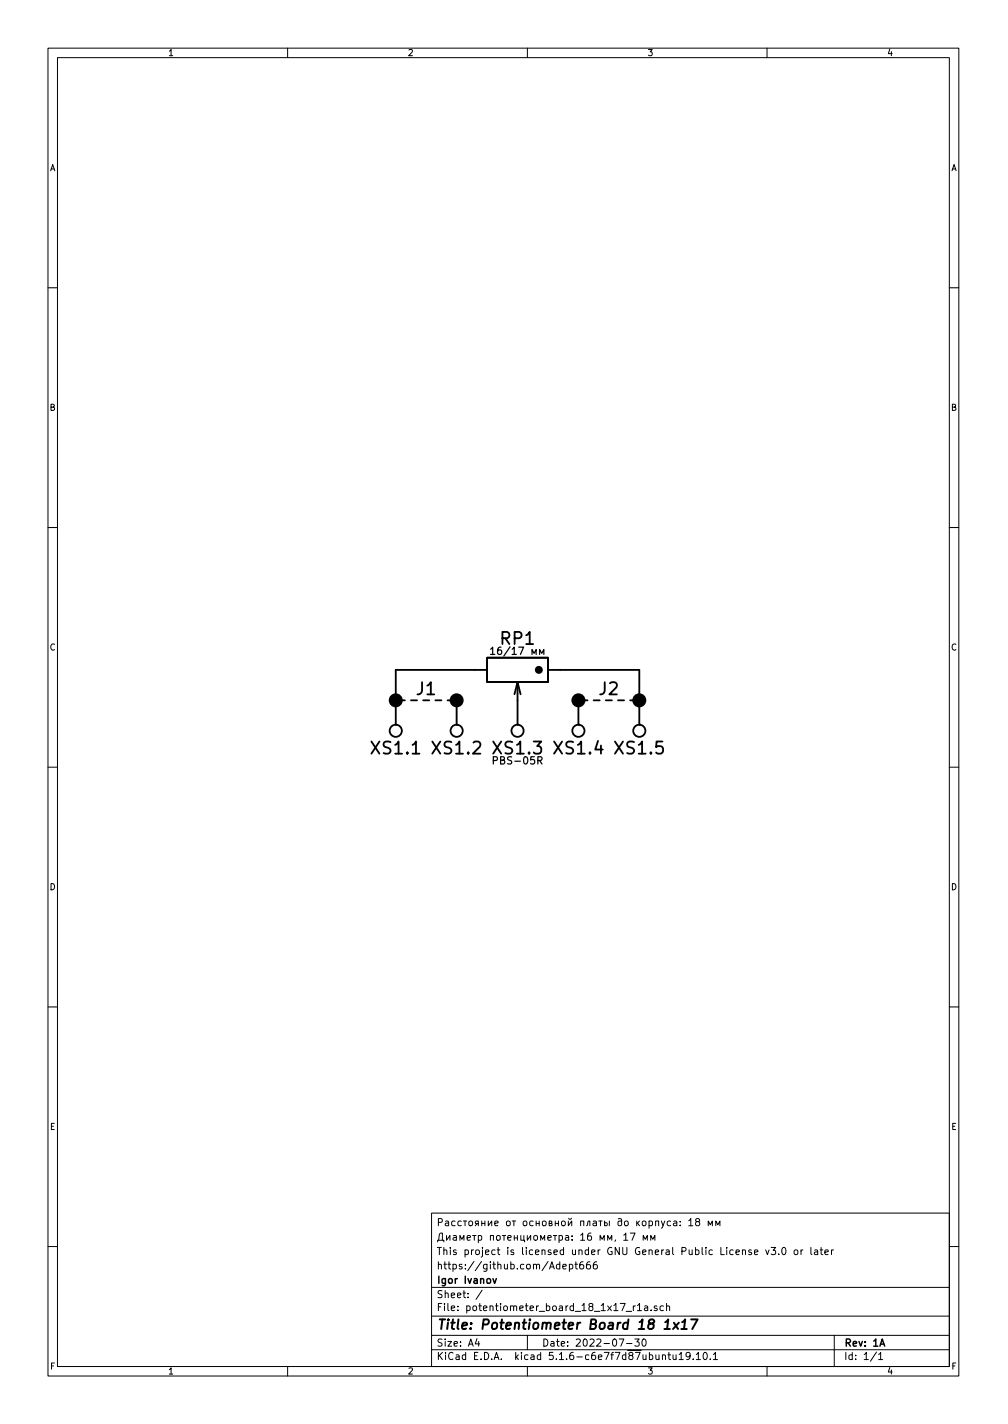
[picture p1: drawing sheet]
EESchema Schematic File Version 4
EELAYER 30 0
EELAYER END
$Descr A4 8268 11693 portrait
encoding utf-8
Sheet 1 1
Title "Potentiometer Board 18 1x17"
Date "2022-07-30"
Rev "1A"
Comp "Igor Ivanov"
Comment1 "https://github.com/Adept666"
Comment2 "This project is licensed under GNU General Public License v3.0 or later"
Comment3 "Диаметр потенциометра: 16 мм, 17 мм"
Comment4 "Расстояние от основной платы до корпуса: 18 мм"
$EndDescr
$Comp
L KCL:RESISTOR_VARIABLE RP1
U 1 1
P 4250 5500
F 0 "RP1" H 4250 5250 100 0000 C CNN
F 1 "16/17" H 4250 5500 100 0001 C CNN
F 2 "SBKCL-TH-SL:RP-PDB181-K-20-P-CIRCULAR" H 4250 5500 60  0001 C CNN
F 3 "" H 4250 5500 60  0001 C CNN
F 4 "16/17 мм" H 4250 5350 60  0000 C CNN "Product"
	1    4250 5500
	-1   0    0    1   
$EndComp
$Comp
L KCL:JUNCTION_DISMOUNTABLE_5U XS1
U 1 1
P 3250 6000
F 0 "XS1" H 3250 6150 100 0000 C CNN
F 1 "PBS-05R" H 3250 6000 100 0001 C CNN
F 2 "SBKCL-TH-SL:CON-PBS-05R-CIRCULAR" H 3250 6000 60  0001 C CNN
F 3 "" H 3250 6000 60  0001 C CNN
	1    3250 6000
	-1   0    0    1   
$EndComp
$Comp
L KCL:JUNCTION_DISMOUNTABLE_5U XS1
U 3 1
P 4250 6000
F 0 "XS1" H 4250 6150 100 0000 C CNN
F 1 "PBS-05R" H 4250 6000 100 0001 C CNN
F 2 "SBKCL-TH-SL:CON-PBS-05R-CIRCULAR" H 4250 6000 60  0001 C CNN
F 3 "" H 4250 6000 60  0001 C CNN
F 4 "PBS-05R" H 4250 6250 60  0000 C CNN "Product"
	3    4250 6000
	-1   0    0    1   
$EndComp
$Comp
L KCL:JUNCTION_DISMOUNTABLE_5U XS1
U 5 1
P 5250 6000
F 0 "XS1" H 5250 6150 100 0000 C CNN
F 1 "PBS-05R" H 5250 6000 100 0001 C CNN
F 2 "SBKCL-TH-SL:CON-PBS-05R-CIRCULAR" H 5250 6000 60  0001 C CNN
F 3 "" H 5250 6000 60  0001 C CNN
	5    5250 6000
	-1   0    0    1   
$EndComp
Wire Wire Line
	4250 5750 4250 5950
Wire Wire Line
	3900 5500 3250 5500
Wire Wire Line
	4600 5500 5250 5500
$Comp
L KCL:JUMPER_SB_2 J1
U 1 1
P 3500 5750
F 0 "J1" H 3500 5850 100 0000 C CNN
F 1 "J1" H 3500 5750 100 0001 C CNN
F 2 "KCL-SM:J-SB-0805-2" H 3500 5750 60  0001 C CNN
F 3 "" H 3500 5750 60  0001 C CNN
	1    3500 5750
	1    0    0    -1  
$EndComp
$Comp
L KCL:JUMPER_SB_2 J2
U 1 1
P 5000 5750
F 0 "J2" H 5000 5850 100 0000 C CNN
F 1 "J2" H 5000 5750 100 0001 C CNN
F 2 "KCL-SM:J-SB-0805-2" H 5000 5750 60  0001 C CNN
F 3 "" H 5000 5750 60  0001 C CNN
	1    5000 5750
	1    0    0    -1  
$EndComp
$Comp
L KCL:JUNCTION_DISMOUNTABLE_5U XS1
U 2 1
P 3750 6000
F 0 "XS1" H 3750 6150 100 0000 C CNN
F 1 "PBS-05R" H 3750 6000 100 0001 C CNN
F 2 "SBKCL-TH-SL:CON-PBS-05R-CIRCULAR" H 3750 6000 60  0001 C CNN
F 3 "" H 3750 6000 60  0001 C CNN
	2    3750 6000
	-1   0    0    1   
$EndComp
$Comp
L KCL:JUNCTION_DISMOUNTABLE_5U XS1
U 4 1
P 4750 6000
F 0 "XS1" H 4750 6150 100 0000 C CNN
F 1 "PBS-05R" H 4750 6000 100 0001 C CNN
F 2 "SBKCL-TH-SL:CON-PBS-05R-CIRCULAR" H 4750 6000 60  0001 C CNN
F 3 "" H 4750 6000 60  0001 C CNN
	4    4750 6000
	-1   0    0    1   
$EndComp
Wire Wire Line
	3750 5750 3750 5950
Wire Wire Line
	4750 5750 4750 5950
Wire Wire Line
	5250 5500 5250 5750
Connection ~ 5250 5750
Wire Wire Line
	5250 5750 5250 5950
Wire Wire Line
	3250 5500 3250 5750
Connection ~ 3250 5750
Wire Wire Line
	3250 5750 3250 5950
$EndSCHEMATC
